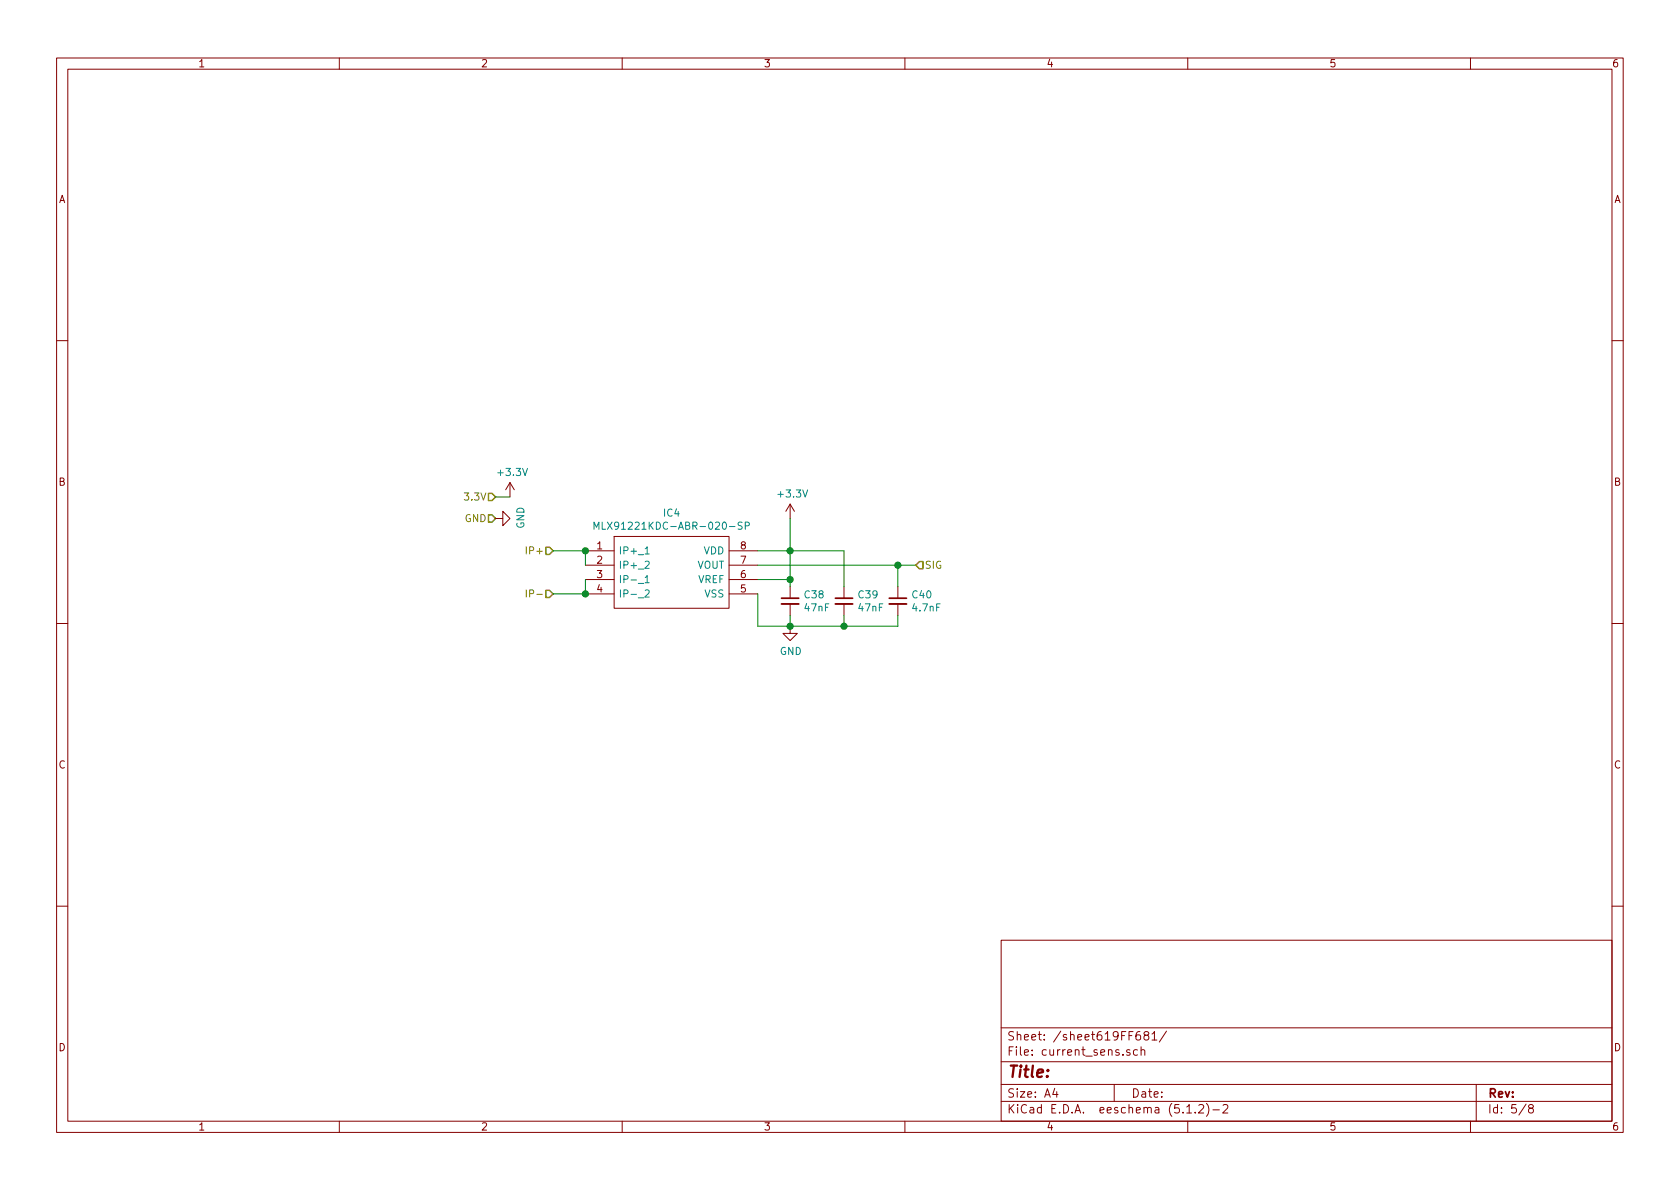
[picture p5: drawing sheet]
<svg xmlns="http://www.w3.org/2000/svg" width="297mm" height="210mm" viewBox="0 0 297 210" stroke-linecap="round" stroke-linejoin="round" font-family="sans-serif">
<g fill="none" stroke="#840000" stroke-width=".18">
<path d="M10 10.3h277v189.9h-277zM12 12.2h273v186.1h-273zM60 10.3v1.9M110 10.3v1.9M160 10.3v1.9M210 10.3v1.9M260 10.3v1.9M10 60.2h2M285 60.2h2M87.6 91.7h1.3v-1.3l1.3 1.3-1.3 1.3v-1.3M90.2 85.3l-.8 1.3M90.2 85.3v2.6"/>
<path d="M90.2 85.3l.7 1.3M103.5 97.4h5.1M103.5 99.9h5.1M108.6 94.9h20.3v12.7h-20.3zM128.9 97.4h5.1M128.9 99.9h5.1M139.7 89.1l-.8 1.3M139.7 89.1v2.6M139.7 89.1l.8 1.3M10 110.3h2M103.5 102.5h5.1M103.5 105h5.1"/>
<path d="M128.9 102.5h5.1M128.9 105h5.1M139.7 110.7v1.3h1.3l-1.3 1.3-1.3-1.3h1.3M139.7 103.8v2M139.7 106.8v2M149.2 103.8v2M149.2 106.8v2M158.7 103.8v2M158.7 106.8v2M285 110.3h2M10 160.2h2M177 166.3h108v32h-108z"/>
<path d="M285 160.2h2M60 198.3v1.9M110 198.3v1.9M160 198.3v1.9M177 194.8h108M177 191.8h108M177 187.8h108M177 181.8h108M186.5 192.5l-.4 1h1M186.8 193v1M197 191.8v3M199.8 185.7a.37 .37 0 0 0-.6 .1l.1 .2 .5 .2v.1l-.2 .3-.4-.1"/>
<path d="M201.1 185.7l-.4-.1-.3 .3 .1 .6 .2 .1 .4-.1M201.5 182.4a.59 .59 0 0 0-.7 .7v.5l.2 .2 .4 .1 .2-.1 .1-.5-.2-.2-.4-.1-.3 .3M201.8 185.7a.37 .37 0 0 1 .6 .1v.8M201.8 185.1v1.5M202.5 183.1l-.2-.3v-.2l.2-.2 .5 .1 .1 .2-.1 .2-.6 .2a.48 .48 0 0 0-.1 .7l.2 .1 .5-.1a.48 .48 0 0 0 0-.7h-.2M203.7 182.8l.4-.4v1.5M203.7 183.9h.8M206.2 182.3l-1.2 2M209.8 195.8l.5-.5v1.5M209.8 196.8h.9M210 198.3v1.9M211.3 196.7v.1"/>
<path d="M212 195.5l.2-.2h.3l.3 .5-.9 1h.9M213.3 195.1a1.71 1.71 0 0 1 0 2.3M214.5 196.3h1.1M216.3 195.5l.2-.2h.3l.2 .2 .1 .3-.1 .2-.8 .8h.9M260 198.3v1.9M261 191.8v6.5M269.8 195.2l-1.2 2M270.6 196l-.3-.2v-.2l.3-.3h.2l.3 .3-.1 .2-.6 .2a.48 .48 0 0 0-.1 .7l.3 .1 .4-.1a.48 .48 0 0 0-.2-.7"/>
</g>
<path d="M105 93.6v-1.3l.5 .9 .4-.9v1.3M106.5 92.3v1.3h.6M114.1 97l.3-.3v1.3M114.1 99.4l.5-.2 .2 .4-.1 .2-.7 .7h.8M114.1 98h.7M131.2 92.4l-.5-.1-.1 .2v.4l.6 .2v.3l-.2 .2-.5-.1M131.8 93l.6-.1v-.4l-.1-.2h-.5v1.3M114.1 102.1l.3-.3v1.2M114.1 104.4l.5-.1 .2 .4-.1 .2-.7 .7h.8M114.1 103h.7" fill="none" stroke="#008484" stroke-width=".18"/>
<path d="M87.6 87.9h2.6M97.8 97.4h5.7v2.5M134 99.9h27.9M134 97.4h15.2v6.4M139.7 91.7v12.1M158.7 99.9v3.9M103.5 102.5v2.5h-5.7M134 105v5.7h24.7v-1.9M134 102.5h5.7M139.7 108.8v1.9M149.2 108.8v1.9" fill="none" stroke="#008400" stroke-width=".18"/>
<path d="M138.2 106.8h3M147.7 106.8h3M157.2 106.8h3.1" fill="none" stroke="#840000" stroke-width=".33"/>
<path d="M138.2 105.8h3M147.7 105.8h3M157.2 105.8h3.1" fill="none" stroke="#840000" stroke-width=".3"/>
<g fill="#008400" stroke="#008400" stroke-width=".25">
<circle cx="139.7" cy="102.5" r=".51"/>
<circle cx="139.7" cy="97.4" r=".51"/>
<circle cx="139.7" cy="110.7" r=".51"/>
<circle cx="149.2" cy="110.7" r=".51"/>
<circle cx="158.8" cy="99.9" r=".51"/>
<circle cx="103.5" cy="105" r=".51"/>
<circle cx="103.5" cy="97.4" r=".51"/>
</g>
<path d="M86.4 87.2h.6l.6 .7-.6 .6h-.6zM86.4 91.1h.6l.6 .6-.6 .6h-.6zM96.5 96.8h.7l.6 .6-.6 .6h-.7zM162.6 99.3h.6v1.3h-.6l-.7-.7zM96.5 104.4h.7l.6 .6-.6 .7h-.7z" fill="none" stroke="#848400" stroke-width=".25"/>
<path d="M93 96.7v1.3M93 104.3v1.3" fill="none" stroke="#848400" stroke-width=".18"/>
<text font-size="2.8" fill="#840000" x="178" y="190.5">Title:</text>
<g font-size="2.1" fill="#840000">
<text x="178" y="184">Sheet: /sheet619FF681/</text>
<text x="178" y="186.7">File: current_sens.sch</text>
<text x="178" y="196.9">KiCad E.D.A. eeschema (5.1.2)-2</text>
<text x="178" y="194.1">Size: A4</text>
<text x="200" y="194.1">Date:</text>
<text x="263" y="194.1">Rev:</text>
<text x="263" y="196.9">Id: 5/8</text>
</g>
<g font-size="1.8" fill="#840000">
<text x="35" y="11.9">1</text>
<text x="85" y="11.9">2</text>
<text x="135" y="11.9">3</text>
<text x="185" y="11.9">4</text>
<text x="235" y="11.9">5</text>
<text x="285" y="11.9">6</text>
<text x="10.4" y="35.9">A</text>
<text x="285.4" y="35.9">A</text>
<text x="10.4" y="85.9">B</text>
<text x="285.4" y="85.9">B</text>
<text x="105.6" y="97.1">1</text>
<text x="105.6" y="99.7">2</text>
<text x="131" y="97.1">8</text>
<text x="131" y="99.7">7</text>
<text x="105.6" y="102.2">3</text>
<text x="105.6" y="104.8">4</text>
<text x="131" y="102.2">6</text>
<text x="131" y="104.8">5</text>
<text x="10.4" y="135.9">C</text>
<text x="285.4" y="135.9">C</text>
<text x="10.4" y="185.9">D</text>
<text x="285.4" y="185.9">D</text>
<text x="35" y="199.9">1</text>
<text x="85" y="199.9">2</text>
<text x="135" y="199.9">3</text>
<text x="185" y="199.9">4</text>
<text x="235" y="199.9">5</text>
<text x="285" y="199.9">6</text>
</g>
<g font-size="1.8" fill="#848400">
<text x="82.5" y="88.5">3.3V</text>
<text x="82.2" y="92.3">GND</text>
<text x="93.6" y="98">IP+</text>
<text x="163.4" y="100.6">SIG</text>
<text x="94" y="105.7">IP-</text>
</g>
<g font-size="1.8" fill="#008484">
<text x="88.2" y="84.2">+3.3V</text>
<text x="137.7" y="88">+3.3V</text>
<text x="92.7" y="93.5" transform="rotate(-90 92.7 93.5)">GND</text>
<text x="107.1" y="93.7">MLX91221KDC-ABR-020-SP</text>
<text x="117.4" y="91.4">IC4</text>
<text x="109.3" y="98">IP+_1</text>
<text x="109.3" y="100.6">IP+_2</text>
<text x="123.2" y="100.6">VOUT</text>
<text x="124.4" y="98">VDD</text>
<text x="109.3" y="103.1">IP-_1</text>
<text x="109.3" y="105.7">IP-_2</text>
<text x="123.4" y="103.1">VREF</text>
<text x="124.6" y="105.7">VSS</text>
<text x="142.3" y="105.8">C38</text>
<text x="151.8" y="105.8">C39</text>
<text x="161.4" y="105.8">C40</text>
<text x="142.4" y="108.1">47nF</text>
<text x="151.9" y="108.1">47nF</text>
<text x="161.5" y="108.1">4.7nF</text>
<text x="137.9" y="115.8">GND</text>
</g>
</svg>
